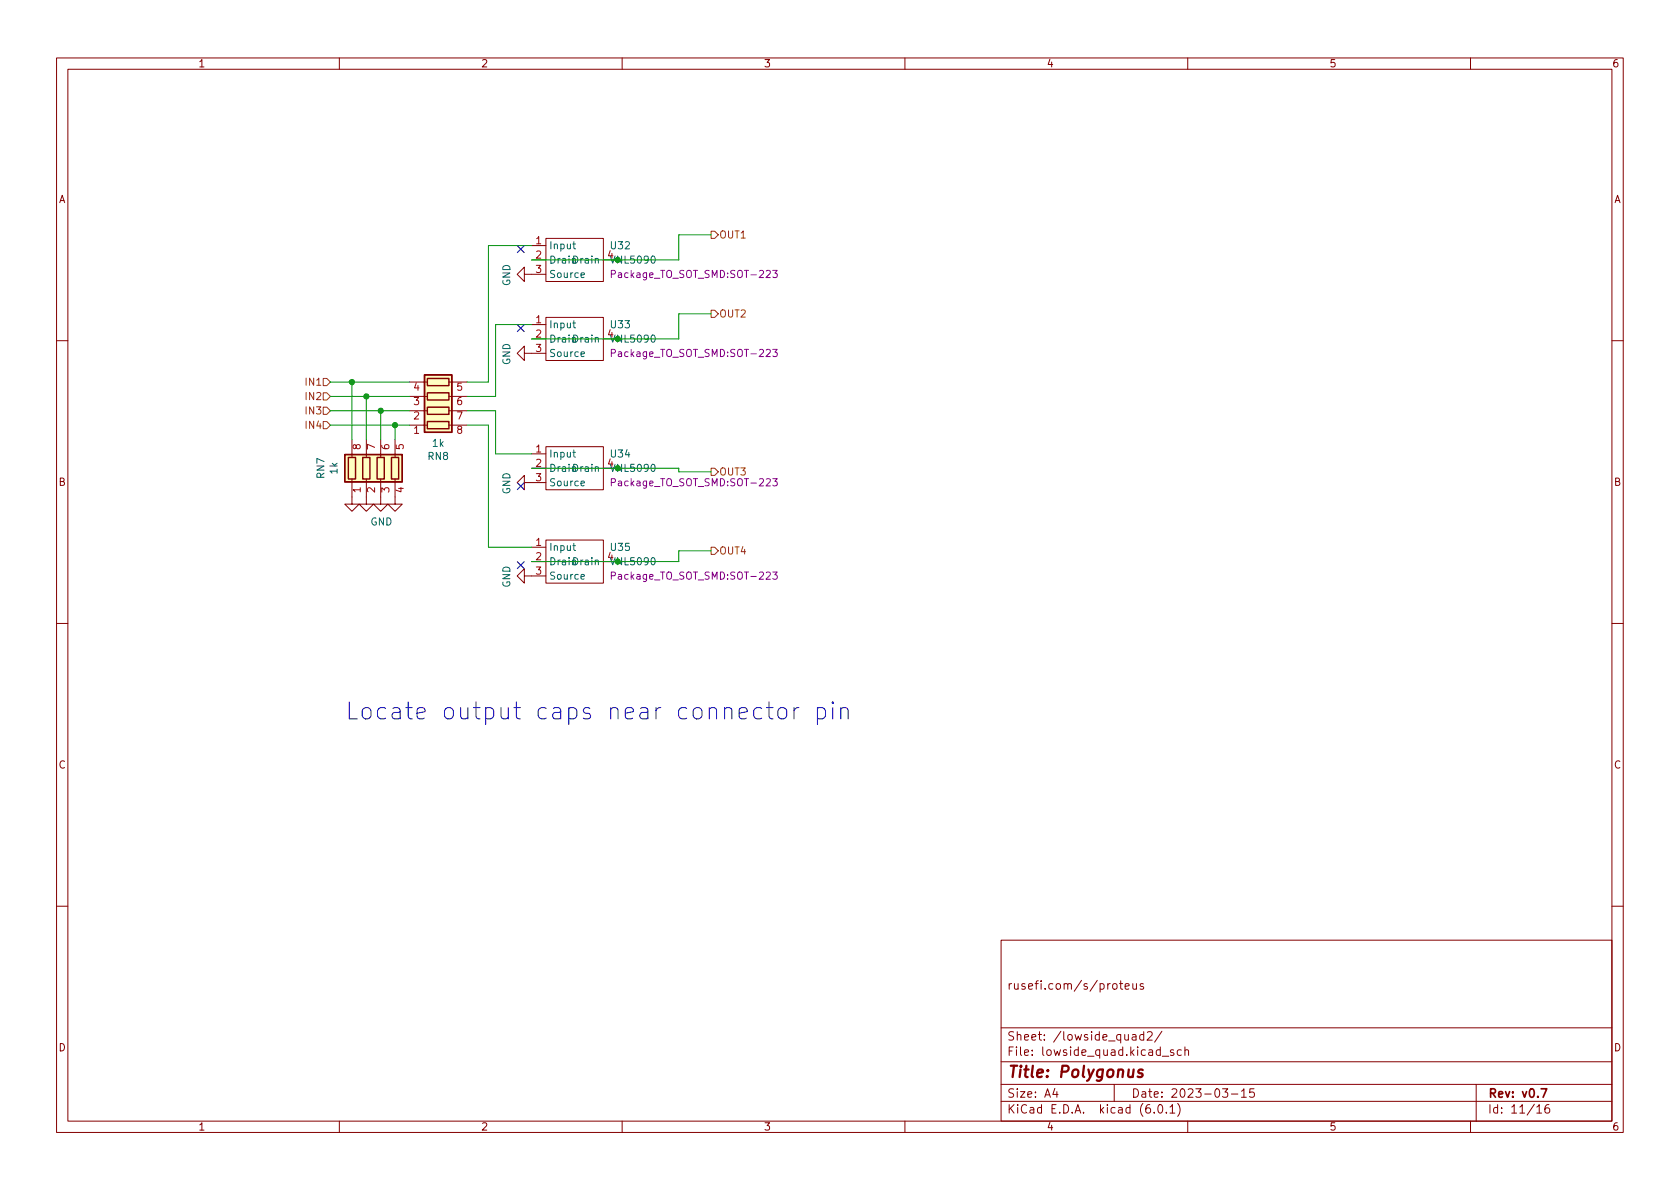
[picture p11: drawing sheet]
<svg xmlns="http://www.w3.org/2000/svg" width="297mm" height="210mm" viewBox="0 0 297 210" stroke-linecap="round" stroke-linejoin="round" font-family="sans-serif">
<g fill="none" stroke="#840000" stroke-width=".18">
<path d="M10 10.2h277v190.1h-277zM12 12.2h273v186.1h-273zM60 10.2v2M110 10.2v2M160 10.2v2M210 10.2v2M260 10.2v2M92.7 48.5v-1.3l-1.3 1.3 1.3 1.3v-1.3h3.8M94 57.4h2.5M94 59.9h2.5M94 43.4h2.5M94 46h2.5"/>
<path d="M96.5 56.1h10.2v7.6h-10.2zM96.5 42.2h10.2v7.6h-10.2zM106.7 59.9h2.5M106.7 46h2.5M10 60.2h2M62.2 77.7v3.2M64.8 77.7v3.2M67.3 77.7v3.2M69.8 77.7v3.2M72.4 75.2h3.2M72.4 72.6h3.2M72.4 70.1h3.2"/>
<path d="M72.4 67.6h3.2M79.4 75.2h3.1M79.4 72.6h3.1M79.4 70.1h3.1M79.4 67.6h3.1M92.7 62.5v-1.3l-1.3 1.3 1.3 1.2v-1.2h3.8M96.5 79h10.2v7.6h-10.2zM285 60.2h2M62.2 84.7v4.4h1.3l-1.3 1.3-1.2-1.3h1.2M64.8 84.7v4.4h1.2l-1.2 1.3-1.3-1.3h1.3M67.3 84.7v4.4h1.3l-1.3 1.3-1.3-1.3h1.3M69.8 84.7v4.4h1.3l-1.3 1.3-1.2-1.3h1.2"/>
<path d="M92.7 85.3v-1.2l-1.3 1.2 1.3 1.3v-1.3h3.8M94 80.3h2.5M94 82.8h2.5M94 96.8h2.5M94 99.3h2.5M96.5 95.5h10.2v7.6h-10.2zM106.7 82.8h2.5M106.7 99.3h2.5M10 110.2h2M92.7 101.8v-1.2l-1.3 1.2 1.3 1.3v-1.3h3.8M285 110.2h2M10 160.2h2"/>
<path d="M177 166.3h108v32h-108zM196.8 174.1l.2-.2 .4 .2 .1 .5-.1 .3h-.4l-.2-.1zM197.9 173.9h.6M198.1 173.4v1.3l.4 .2M198.9 174.4l.7-.1v-.3l-.5-.1-.2 .2 .1 .8h.6M200.3 173.9l.1 1h.3l.2-.1M200.9 173.9v1M202.1 174l-.3-.1-.2 .2v.3l.5 .1v.4h-.5M285 160.2h2M60 198.3v2M110 198.3v2M160 198.3v2"/>
<path d="M177 194.8h108M177 191.8h108M177 187.8h108M177 181.8h108M186.5 192.5l-.4 1h1M186.9 193v1M197 191.8v3M200.2 183h.6l.1 .9M200.9 183.3l-.5 .1a.29 .29 0 0 0-.3 .2 .29 .29 0 0 0 .3 .3h.5M202.2 183l-.4-.1-.3 .3v.4l.1 .3h.6M202.2 182.4v1.5M202.9 182.6l.5-.2 .2 .2 .1 .3-.9 1h.9"/>
<path d="M204.1 196.7v.1M204.9 195.4l.2-.1a.81 .81 0 0 1 .6 .7 .81 .81 0 0 1-.3 .8h-.2a.81 .81 0 0 1-.6-.6 .81 .81 0 0 1 .3-.8zM205.4 182.4l-1.3 1.9M205.5 186.8h1.1M206.2 196.7v.1M206.9 195.8l.4-.5v1.5M206.9 196.8h.8M207.5 185.7l-.4-.1-.2 .2 .1 .3 .5 .1v.4h-.6M208.2 195.1a1.72 1.72 0 0 1 0 2.3M208.9 185.7l-.5-.1-.3 .3v.4l.2 .3h.6M209.5 185.8l.2-.2 .4 .1v.9M209.5 185.1v1.5"/>
<path d="M210 198.3v2M216.1 192.5h1l-.5 .6 .4 .1v.7l-.2 .1h-.4l-.3-.1M217.7 193.5h1.2M219.5 193l.4-.5v1.5M219.5 194h.9M221.7 192.5h-.7l-.1 .7 .2-.1 .5 .1 .2 .2-.1 .5-.2 .1-.6-.1M260 198.3v2M261 191.8v6.5M271.7 195.8l.5-.5v1.5M271.7 196.8h.9M273.9 195.3a.6 .6 0 0 0-.8 .7v.5l.2 .3h.4l.2-.1 .1-.5-.1-.2-.5-.1-.3 .3"/>
</g>
<path d="M272.5 192.5h1l-.7 1.5" fill="none" stroke="#840000" stroke-width=".3"/>
<path d="M202 189.2a.49 .49 0 0 0-.7 .3v.2l.7 .2v.2l-.1 .3-.2 .1-.6-.1" fill="none" stroke="#840000" stroke-width=".4"/>
<path d="M101.3 57.1h.5M101.3 43.2h.5M101.5 56.7v1.1l.3 .2M101.5 42.7v1.1l.3 .2M102.7 48.7l.6-.2v-.2l-.4-.1-.2 .2 .1 .6h.5M101.3 80h.5M101.5 79.6v1.1l.3 .1M102.7 62.6l.6-.1v-.2l-.4-.1-.2 .2 .1 .6h.5M101.3 96.5h.5M101.5 96.1v1.1l.3 .1M102.7 85.5l.6-.1v-.3h-.4l-.2 .1 .1 .7h.5M102.7 102l.6-.1v-.3h-.4l-.2 .2 .1 .6h.5" fill="none" stroke="#006464" stroke-width=".18"/>
<path d="M108.1 48.5l.6-.1 .1-.2v-.3l-.7-.1v1.3M136.6 47.8h.8l-.4 .5 .4 .1v.6l-.2 .1-.6-.1M108.1 62.4h.6l.1-.2v-.3l-.7-.1v1.3M136.6 61.8h.8l-.4 .5 .4 .1v.5l-.2 .2-.6-.2M108.1 85.3l.6-.1 .1-.1v-.3l-.7-.2v1.3M136.6 84.6h.8l-.4 .5 .4 .1v.6l-.2 .1-.6-.1M108.1 101.8h.6l.1-.2v-.3l-.7-.1v1.2M136.6 101.2h.8l-.4 .4 .4 .2v.5l-.2 .1-.6-.1" fill="none" stroke="#840084" stroke-width=".18"/>
<g fill="#ffffc2" stroke="#ffffc2" stroke-width=".18">
<path d="M75.1 66.3h4.8v10.1h-4.8z"/>
<path d="M61 80.4h10.1v4.8h-10.1z"/>
</g>
<path d="M75.1 66.3h4.8v10.1h-4.8zM75.6 74.5h3.8v1.3h-3.8zM75.6 72h3.8v1.3h-3.8zM75.6 69.5h3.8v1.2h-3.8zM75.6 66.9h3.8v1.3h-3.8zM61 80.4h10.1v4.8h-10.1zM61.6 80.9h1.3v3.8h-1.3zM64.1 80.9h1.3v3.8h-1.3zM66.7 80.9h1.2v3.8h-1.2zM69.2 80.9h1.3v3.8h-1.3z" fill="none" stroke="#840000" stroke-width=".25"/>
<path d="M125.7 40.9h.7l.6 .6-.6 .7h-.7zM125.7 54.9h.7l.6 .6-.6 .6h-.7zM57.1 69.5h.7l.6 .6-.6 .6h-.7zM57.1 74.5h.7l.6 .7-.6 .6h-.7zM57.1 66.9h.7l.6 .7-.6 .6h-.7zM57.1 72h.7l.6 .6-.6 .7h-.7zM125.7 82.8h.7l.6 .6-.6 .7h-.7zM125.7 96.8h.7l.6 .6-.6 .6h-.7z" fill="none" stroke="#725600" stroke-width=".18"/>
<path d="M134.7 125.3l-.3-.2h-.6l-.4 .3-.1 .3v.9l.2 .4 .3 .1h.6l.3-.1M135.5 125.1h1.2M136 124.1v2.6l.1 .3 .6 .1M137.8 125.3a.81 .81 0 0 1 1.3 .4v.9a.81 .81 0 0 1-.8 .6 .81 .81 0 0 1-.8-.6v-.9zM140.4 125.1v2M141.2 125.1a.77 .77 0 0 0-.8 .6M144.5 125.3l.3-.2h.6l.4 .3 .2 .3v.9l-.3 .4-.3 .1h-.6l-.3-.1M144.5 125.1v3M147.2 124.1l-.1 .2 .1 .1 .2-.1-.2-.2v.3M147.2 125.1v2M148.7 125.4a.74 .74 0 0 1 1.3 .2v1.5M148.7 125.1v2" fill="none" stroke="#0000c2" stroke-width=".18"/>
<g fill="none" stroke="#009600" stroke-width=".18">
<path d="M94 43.4h-7.6v24.2h-3.9M94 57.4h-6.4v12.7h-5.1M125.7 55.5h-5.7v4.4h-26M125.7 41.5h-5.7v4.5h-26M58.4 75.2h14M58.4 72.6h14M58.4 70.1h14M58.4 67.6h14M62.2 67.6v10.1M64.8 70.1v7.6M67.3 72.6v5.1M69.8 75.2v2.5"/>
<path d="M82.5 75.2h3.9v21.6h7.6M82.5 72.6h5.1v7.7h6.4M94 82.8h26v.6h5.7M125.7 97.4h-5.7v1.9h-26"/>
</g>
<path d="M91.5 57.4l1.2 1.2M91.5 43.5l1.2 1.2M92.7 57.4l-1.2 1.2M92.7 43.5l-1.2 1.2M91.5 99.3l1.2 1.3M91.5 85.4l1.2 1.2M92.7 99.3l-1.2 1.3M92.7 85.4l-1.2 1.2" fill="none" stroke="#000084" stroke-width=".18"/>
<g fill="#009600" stroke="#009600" stroke-width=".18">
<circle cx="69.8" cy="75.2" r=".46"/>
<circle cx="67.3" cy="72.6" r=".46"/>
<circle cx="64.8" cy="70.1" r=".46"/>
<circle cx="62.2" cy="67.6" r=".46"/>
</g>
<text font-size="4.2" fill="#0000c2" x="61" y="127.3">Locate output caps near connector pin</text>
<text font-size="2.8" fill="#840000" x="178" y="190.6">Title: Polygonus</text>
<g font-size="2.1" fill="#840000">
<text x="178" y="175">rusefi.com/s/proteus</text>
<text x="178" y="184">Sheet: /lowside_quad2/</text>
<text x="178" y="186.7">File: lowside_quad.kicad_sch</text>
<text x="178" y="196.9">KiCad E.D.A. kicad (6.0.1)</text>
<text x="178" y="194.1">Size: A4</text>
<text x="200" y="194.1">Date: 2023-03-15</text>
<text x="263" y="194.1">Rev: v0.7</text>
<text x="263" y="196.9">Id: 11/16</text>
</g>
<g font-size="1.8" fill="#840000">
<text x="35" y="11.9">1</text>
<text x="85" y="11.9">2</text>
<text x="135" y="11.9">3</text>
<text x="185" y="11.9">4</text>
<text x="235" y="11.9">5</text>
<text x="285" y="11.9">6</text>
<text x="10.3" y="35.9">A</text>
<text x="285.3" y="35.9">A</text>
<text x="10.3" y="85.9">B</text>
<text x="285.3" y="85.9">B</text>
<text x="10.3" y="135.9">C</text>
<text x="285.3" y="135.9">C</text>
<text x="10.3" y="185.9">D</text>
<text x="285.3" y="185.9">D</text>
<text x="35" y="199.9">1</text>
<text x="85" y="199.9">2</text>
<text x="135" y="199.9">3</text>
<text x="185" y="199.9">4</text>
<text x="235" y="199.9">5</text>
<text x="285" y="199.9">6</text>
</g>
<g font-size="1.8" fill="#a90000">
<text x="94.8" y="43.2">1</text>
<text x="94.8" y="45.7">2</text>
<text x="107.5" y="45.7">4</text>
<text x="94.8" y="48.3">3</text>
<text x="94.8" y="57.1">1</text>
<text x="94.8" y="59.7">2</text>
<text x="107.5" y="59.7">4</text>
<text x="94.8" y="62.2">3</text>
<text x="73.2" y="71.6">3</text>
<text x="73.2" y="69.1">4</text>
<text x="80.8" y="69.1">5</text>
<text x="80.8" y="71.6">6</text>
<text x="73.2" y="76.7">1</text>
<text x="73.2" y="74.2">2</text>
<text x="80.8" y="74.2">7</text>
<text x="80.8" y="76.7">8</text>
<text x="63.8" y="79.5" transform="rotate(-90 63.8 79.5)">8</text>
<text x="66.3" y="79.5" transform="rotate(-90 66.3 79.5)">7</text>
<text x="68.8" y="79.5" transform="rotate(-90 68.8 79.5)">6</text>
<text x="71.4" y="79.5" transform="rotate(-90 71.4 79.5)">5</text>
<text x="94.8" y="80">1</text>
<text x="94.8" y="82.5">2</text>
<text x="107.5" y="82.5">4</text>
<text x="63.8" y="87.1" transform="rotate(-90 63.8 87.1)">1</text>
<text x="66.3" y="87.1" transform="rotate(-90 66.3 87.1)">2</text>
<text x="68.8" y="87.1" transform="rotate(-90 68.8 87.1)">3</text>
<text x="71.4" y="87.1" transform="rotate(-90 71.4 87.1)">4</text>
<text x="94.8" y="85.1">3</text>
<text x="94.8" y="96.5">1</text>
<text x="94.8" y="99.1">2</text>
<text x="94.8" y="101.6">3</text>
<text x="107.5" y="99.1">4</text>
</g>
<g font-size="1.8" fill="#006464">
<text x="97" y="44.1">Input</text>
<text x="97" y="46.6">Drain Drain</text>
<text x="108" y="44.1">U32</text>
<text x="90.2" y="50.6" transform="rotate(-90 90.2 50.6)">GND</text>
<text x="97" y="49.1">Source</text>
<text x="97" y="58">Input</text>
<text x="108" y="58">U33</text>
<text x="90.2" y="64.6" transform="rotate(-90 90.2 64.6)">GND</text>
<text x="97" y="60.6">Drain Drain</text>
<text x="97" y="63.1">Source</text>
<text x="59.7" y="83.8" transform="rotate(-90 59.7 83.8)">1k</text>
<text x="75.7" y="81.3">RN8</text>
<text x="76.5" y="79">1k</text>
<text x="97" y="80.9">Input</text>
<text x="97" y="83.4">Drain Drain</text>
<text x="108" y="80.9">U34</text>
<text x="57.4" y="84.6" transform="rotate(-90 57.4 84.6)">RN7</text>
<text x="90.2" y="87.4" transform="rotate(-90 90.2 87.4)">GND</text>
<text x="97" y="86">Source</text>
<text x="65.5" y="92.9">GND</text>
<text x="97" y="97.4">Input</text>
<text x="97" y="99.9">Drain Drain</text>
<text x="108" y="97.4">U35</text>
<text x="90.2" y="103.9" transform="rotate(-90 90.2 103.9)">GND</text>
<text x="97" y="102.5">Source</text>
</g>
<g font-size="1.8" fill="#009600">
<text x="108.2" y="46.6">VNL5090</text>
<text x="108.2" y="60.6">VNL5090</text>
<text x="108.2" y="83.4">VNL5090</text>
<text x="108.2" y="99.9">VNL5090</text>
</g>
<g font-size="1.8" fill="#725600">
<text x="127.1" y="42.2">OUT1</text>
<text x="127.1" y="56.1">OUT2</text>
<text x="54.3" y="70.7">IN2</text>
<text x="54.3" y="68.2">IN1</text>
<text x="54.3" y="75.8">IN4</text>
<text x="54.3" y="73.3">IN3</text>
<text x="127.1" y="84.1">OUT3</text>
<text x="127.1" y="98">OUT4</text>
</g>
<g font-size="1.8" fill="#840084">
<text x="108.8" y="49.1">Package_TO_SOT_SMD:SOT-223</text>
<text x="108.8" y="63.1">Package_TO_SOT_SMD:SOT-223</text>
<text x="108.8" y="86">Package_TO_SOT_SMD:SOT-223</text>
<text x="108.8" y="102.5">Package_TO_SOT_SMD:SOT-223</text>
</g>
</svg>
